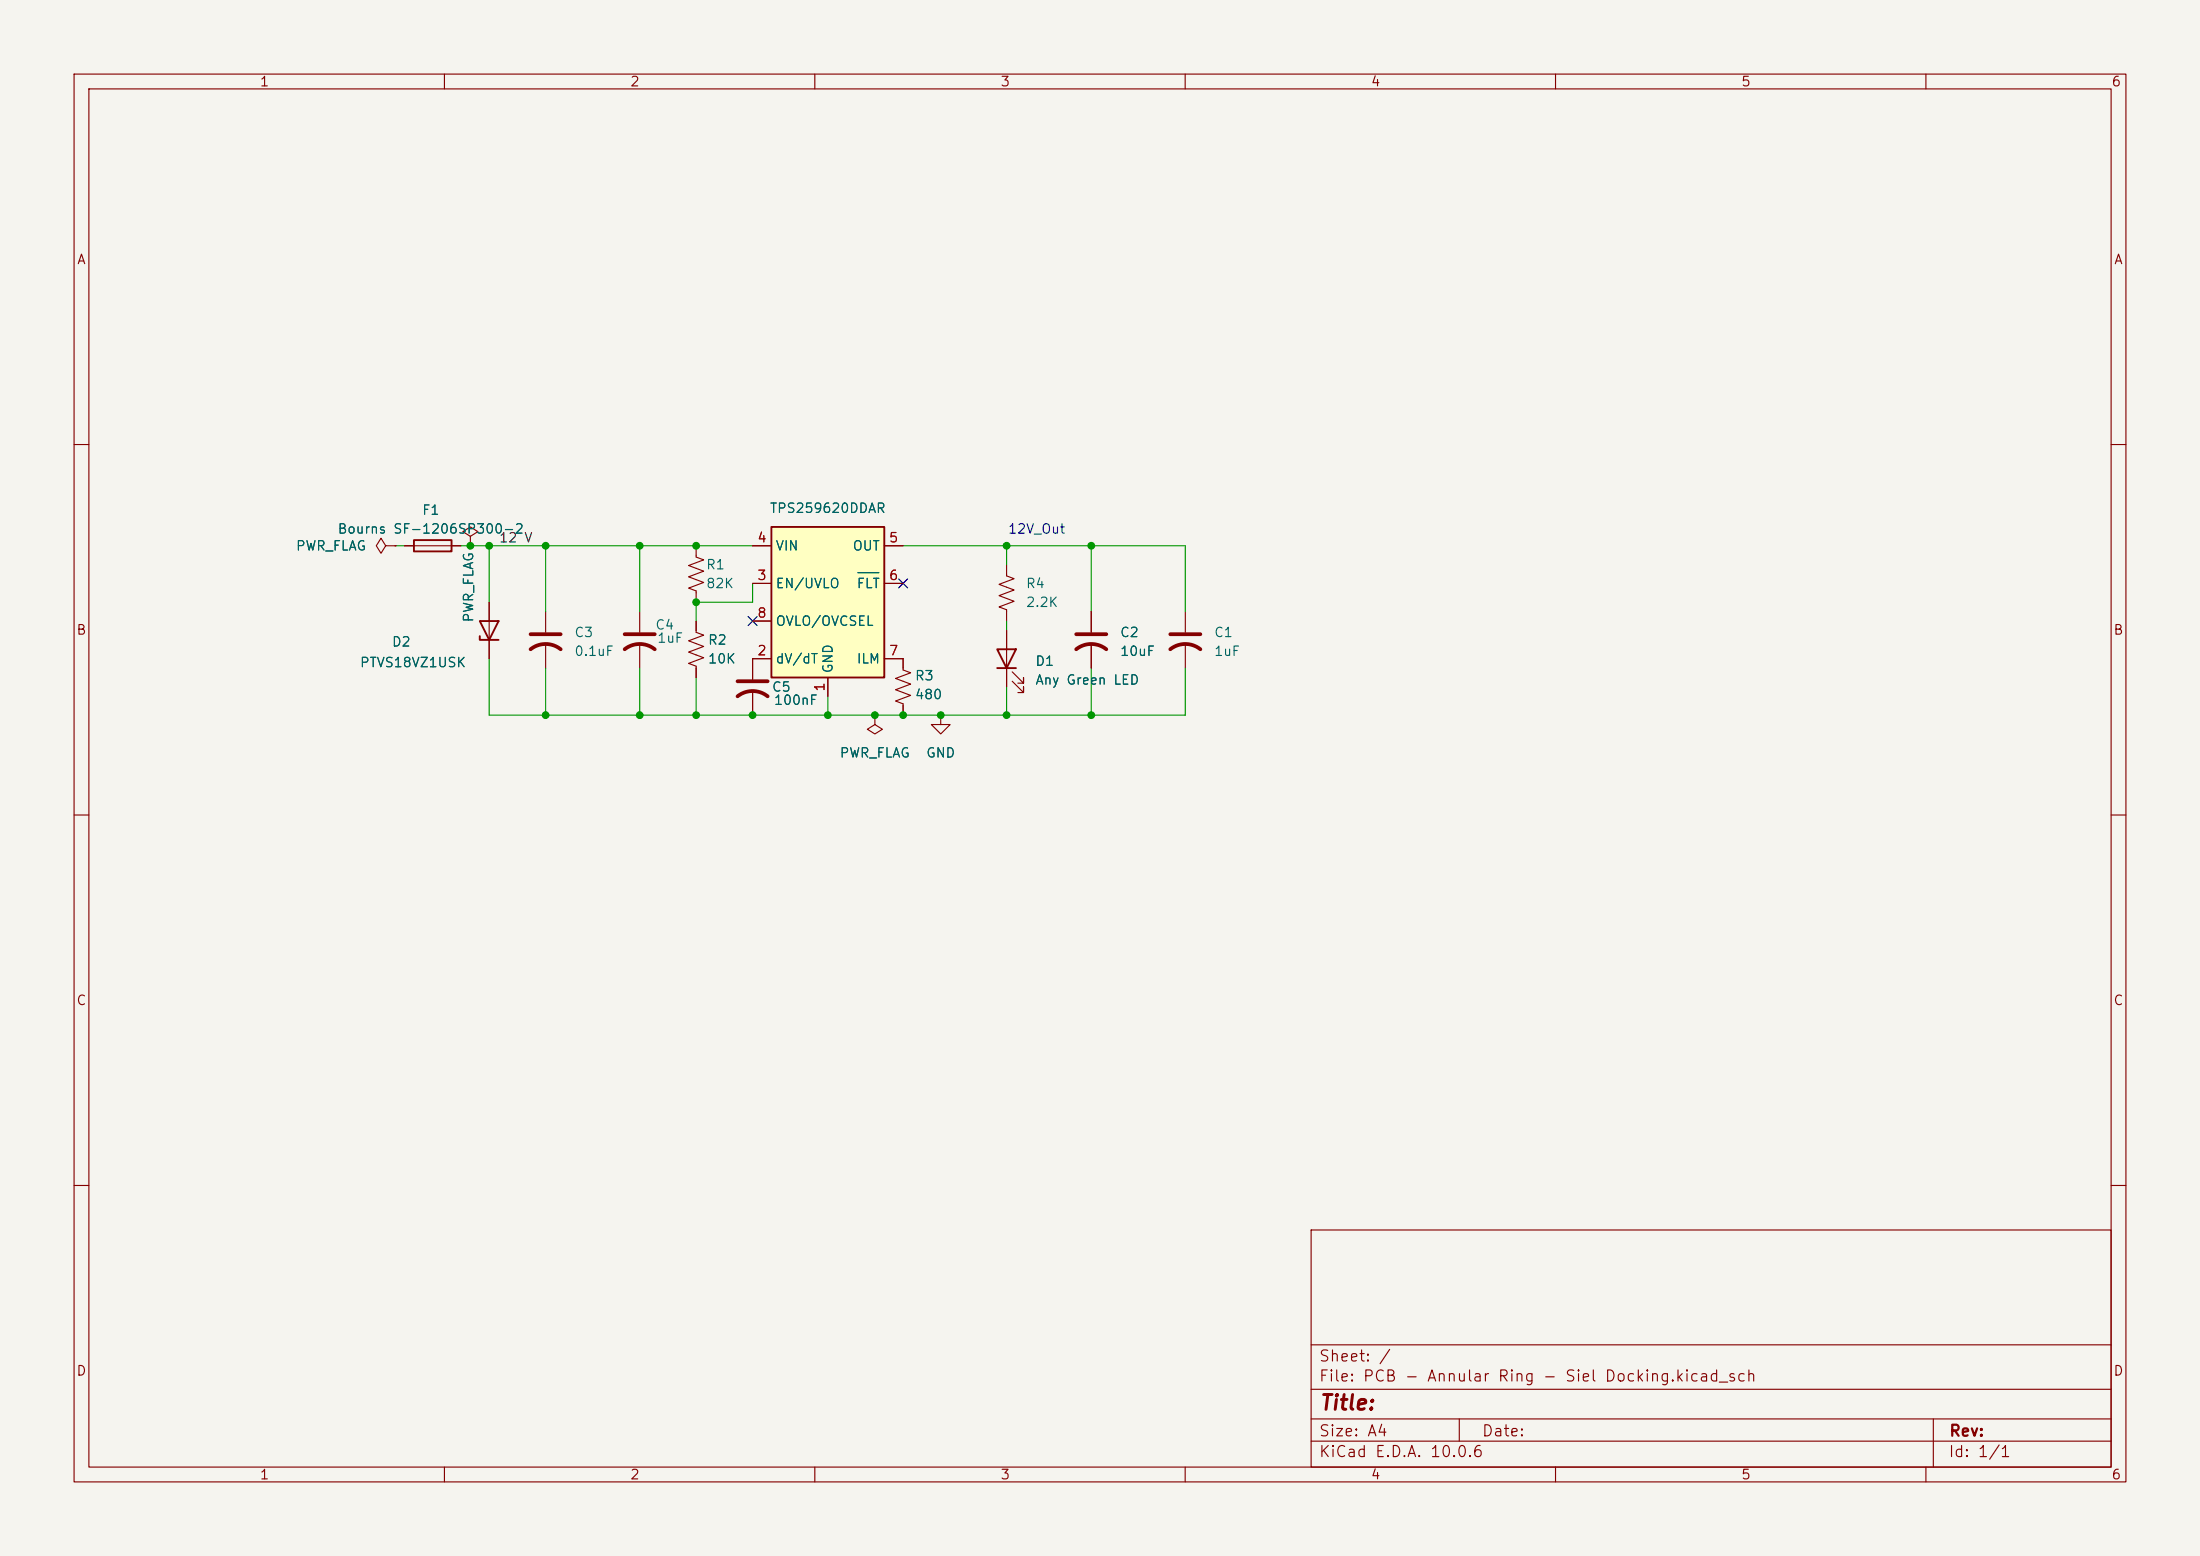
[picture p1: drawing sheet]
<svg xmlns="http://www.w3.org/2000/svg" width="297mm" height="210mm" viewBox="0 0 297 210" stroke-linecap="round" stroke-linejoin="round" font-family="sans-serif">
<path d="M0 0h297v210h-297z" fill="#f5f4ef" stroke="#f5f4ef" stroke-width=".14"/>
<g fill="none" stroke="#840000" stroke-width=".15">
<path d="M10 10h277v190h-277zM12 12h273v186h-273zM60 10v2M110 10v2M160 10v2M210 10v2M260 10v2M10 60h2M285 60h2M118.1 96.5v1.3l1 .6-1 .7-1-.7 1-.6M118.1 96.5h.1M147.3 82.6v2.7"/>
<path d="M147.3 86.9v3.3M10 110h2M285 110h2M10 160h2M177 166h108v32h-108zM285 160h2M60 198v2M110 198v2M160 198v2M177 194.5h108M177 191.5h108M177 187.5h108"/>
<path d="M177 181.5h108M197 191.5v3M210 198v2M260 198v2M261 191.5v6.5"/>
</g>
<path d="M145.3 87.6a3.3 3.3 0 0 1 4.1 0M145.3 85.6h4.1" fill="none" stroke="#840000" stroke-width=".51"/>
<path d="M104.1 71.1h15.3v20.3h-15.3z" fill="#ffffc2"/>
<path d="M55.9 72.9h5.1v1.5h-5.1zM104.1 71.1h15.3v20.3h-15.3zM64.8 85.9v.5h2.5M64.8 83.8h2.5l-1.3 2.6zM134.6 87.6h2.6l-1.3 2.6zM134.6 90.2h2.6" fill="none" stroke="#840000" stroke-width=".25"/>
<g fill="none" stroke="#840000" stroke-width=".15">
<path d="M52.1 73.7l-.7-1.1-.6 1.1 .6 1 .7-1h1.2M53.3 73.7h.1M54.6 73.7h7.6M63.5 72.4l1-.6-1-.7-1 .7 1 .6v1.3M63.5 73.7h.1M94 73.7v1.5l1 .4-2 .7 2 .8-2 .8 2 .7-2 .8 1 .4v1.5M101.6 78.7h2.5M101.6 73.7h2.5M119.4 78.7h2.5M119.4 73.7h2.5M135.9 76.2v1.5l1 .4-2 .8 2 .7-2 .8 2 .8-2 .7 1 .4v1.5M66 81.3v7.6"/>
<path d="M73.7 82.6v2.7M73.7 86.9v3.3M86.4 82.6v2.7M86.4 86.9v3.3M94 83.8v1.5l1 .4-2 .8 2 .7-2 .8 2 .8-2 .7 1 .4v1.5M101.6 83.8h2.5M101.6 93.2v3.3M104.1 88.9h-2.5v2.8M111.8 91.4v2.6M118.1 96.5h.1M119.4 88.9h2.5v1.5l1 .4-2 .8 2 .7-2 .8 2 .8-2 .7 1 .4v1.5M127 96.5v1.3h1.3l-1.3 1.3-1.3-1.3h1.3"/>
<path d="M127 96.5h.1M135.9 85.1v7.6M136.7 91.9l1.5 1.6v-.8v.8h-.8M136.7 90.7l1.5 1.5v-.8v.8h-.8M147.3 82.6v2.7M147.3 86.9v3.3M160 82.6v2.7M160 86.9v3.3"/>
</g>
<path d="M115.8 77.3h2.8" fill="none" stroke="#006464" stroke-width=".15"/>
<path d="M71.6 87.6a3.3 3.3 0 0 1 4.1 0M71.6 85.6h4.1M84.3 87.6a3.3 3.3 0 0 1 4.1 0M84.3 85.6h4.1M99.6 94a3.3 3.3 0 0 1 4 0M99.6 91.9h4M158 87.6a3.3 3.3 0 0 1 4.1 0M158 85.6h4.1" fill="none" stroke="#840000" stroke-width=".51"/>
<g fill="none" stroke="#009600" stroke-width=".15">
<path d="M53.3 73.7h1.3M62.2 73.7h39.4M66 73.7v7.6M73.7 73.7v8.9M86.4 73.7v8.9M101.6 78.7v2.6h-7.6v2.5M121.9 73.7h38.1v8.9M135.9 73.7v2.5M147.3 73.7v8.9M66 88.9v7.6h94v-6.3M73.7 90.2v6.3M86.4 90.2v6.3"/>
<path d="M94 91.4v5.1M111.8 94v2.5M135.9 83.8v1.3M135.9 92.7v3.8M147.3 90.2v6.3"/>
</g>
<path d="M121.3 78.1l1.2 1.2M122.5 78.1l-1.2 1.2M101 83.2l1.2 1.2M102.2 83.2l-1.2 1.2" fill="none" stroke="#000084" stroke-width=".15"/>
<g fill="#009600" stroke="#009600" stroke-width=".14">
<circle cx="111.8" cy="96.5" r=".46"/>
<circle cx="118.1" cy="96.5" r=".46"/>
<circle cx="121.9" cy="96.5" r=".46"/>
<circle cx="135.9" cy="73.7" r=".46"/>
<circle cx="127" cy="96.5" r=".46"/>
<circle cx="135.9" cy="96.5" r=".46"/>
<circle cx="147.3" cy="73.7" r=".46"/>
<circle cx="147.3" cy="96.5" r=".46"/>
<circle cx="73.7" cy="96.5" r=".46"/>
<circle cx="86.4" cy="96.5" r=".46"/>
<circle cx="101.6" cy="96.5" r=".46"/>
<circle cx="94" cy="96.5" r=".46"/>
<circle cx="86.4" cy="73.7" r=".46"/>
<circle cx="73.7" cy="73.7" r=".46"/>
<circle cx="66" cy="73.7" r=".46"/>
<circle cx="94" cy="81.3" r=".46"/>
<circle cx="94" cy="73.7" r=".46"/>
<circle cx="63.5" cy="73.7" r=".46"/>
</g>
<text font-size="2" fill="#840000" x="178" y="190.8">Title:</text>
<g font-size="1.5" fill="#840000">
<text x="178" y="184.1">Sheet: /</text>
<text x="178" y="186.8">File: PCB - Annular Ring - Siel Docking.kicad_sch</text>
<text x="178" y="197">KiCad E.D.A. 10.0.6</text>
<text x="178" y="194.2">Size: A4</text>
<text x="200" y="194.2">Date:</text>
<text x="263" y="197">Id: 1/1</text>
<text x="263" y="194.2">Rev:</text>
</g>
<g font-size="1.3" fill="#840000">
<text x="35" y="12">1</text>
<text x="85" y="12">2</text>
<text x="135" y="12">3</text>
<text x="185" y="12">4</text>
<text x="235" y="12">5</text>
<text x="285" y="12">6</text>
<text x="10.3" y="36">A</text>
<text x="285.3" y="36">A</text>
<text x="10.2" y="86">B</text>
<text x="285.2" y="86">B</text>
<text x="10.2" y="136">C</text>
<text x="285.2" y="136">C</text>
<text x="10.2" y="186">D</text>
<text x="285.2" y="186">D</text>
<text x="35" y="200">1</text>
<text x="85" y="200">2</text>
<text x="135" y="200">3</text>
<text x="185" y="200">4</text>
<text x="235" y="200">5</text>
<text x="285" y="200">6</text>
</g>
<g font-size="1.3" fill="#006464">
<text x="56.9" y="69.8">F1</text>
<text x="103.8" y="69.5">TPS259620DDAR</text>
<text x="39.9" y="74.6">PWR_FLAG</text>
<text x="45.5" y="72.3">Bourns SF-1206SP300-2</text>
<text x="95.2" y="77.2">R1</text>
<text x="104.6" y="74.6">VIN</text>
<text x="115" y="74.6">OUT</text>
<text x="95.2" y="79.7">82K</text>
<text x="104.6" y="79.7">EN/UVLO</text>
<text x="115.6" y="79.7">FLT</text>
<text x="138.4" y="79.7">R4</text>
<text x="138.4" y="82.2">2.2K</text>
<text x="52.8" y="87.6">D2</text>
<text x="64.2" y="84.1" transform="rotate(-90 64.2 84.1)">PWR_FLAG</text>
<text x="77.5" y="86.3">C3</text>
<text x="77.5" y="88.8">0.1uF</text>
<text x="88.4" y="85.3">C4</text>
<text x="88.6" y="87.1">1uF</text>
<text x="95.5" y="87.3">R2</text>
<text x="95.5" y="89.9">10K</text>
<text x="104.6" y="89.9">dV/dT</text>
<text x="104.6" y="84.8">OVLO/OVCSEL</text>
<text x="115.6" y="89.9">ILM</text>
<text x="151.1" y="86.3">C2</text>
<text x="151.1" y="88.8">10uF</text>
<text x="163.8" y="86.3">C1</text>
<text x="163.8" y="88.8">1uF</text>
<text x="48.5" y="90.4">PTVS18VZ1USK</text>
<text x="104.1" y="93.7">C5</text>
<text x="104.4" y="95.5">100nF</text>
<text x="112.7" y="91" transform="rotate(-90 112.7 91)">GND</text>
<text x="123.4" y="92.1">R3</text>
<text x="123.4" y="94.7">480</text>
<text x="139.7" y="90.2">D1</text>
<text x="139.7" y="92.7">Any Green LED</text>
<text x="113.3" y="102.6">PWR_FLAG</text>
<text x="124.9" y="102.6">GND</text>
</g>
<text font-size="1.3" fill="#0f0f0f" x="67.3" y="73.5">12 V</text>
<g font-size="1.3" fill="#a90000">
<text x="102.1" y="73.5">4</text>
<text x="119.9" y="73.5">5</text>
<text x="102.1" y="78.6">3</text>
<text x="102.1" y="83.7">8</text>
<text x="119.9" y="78.6">6</text>
<text x="102.1" y="88.8">2</text>
<text x="119.9" y="88.8">7</text>
<text x="111.6" y="93.4" transform="rotate(-90 111.6 93.4)">1</text>
</g>
<text font-size="1.3" fill="#0000c2" x="136" y="72.3">12V_Out</text>
</svg>
